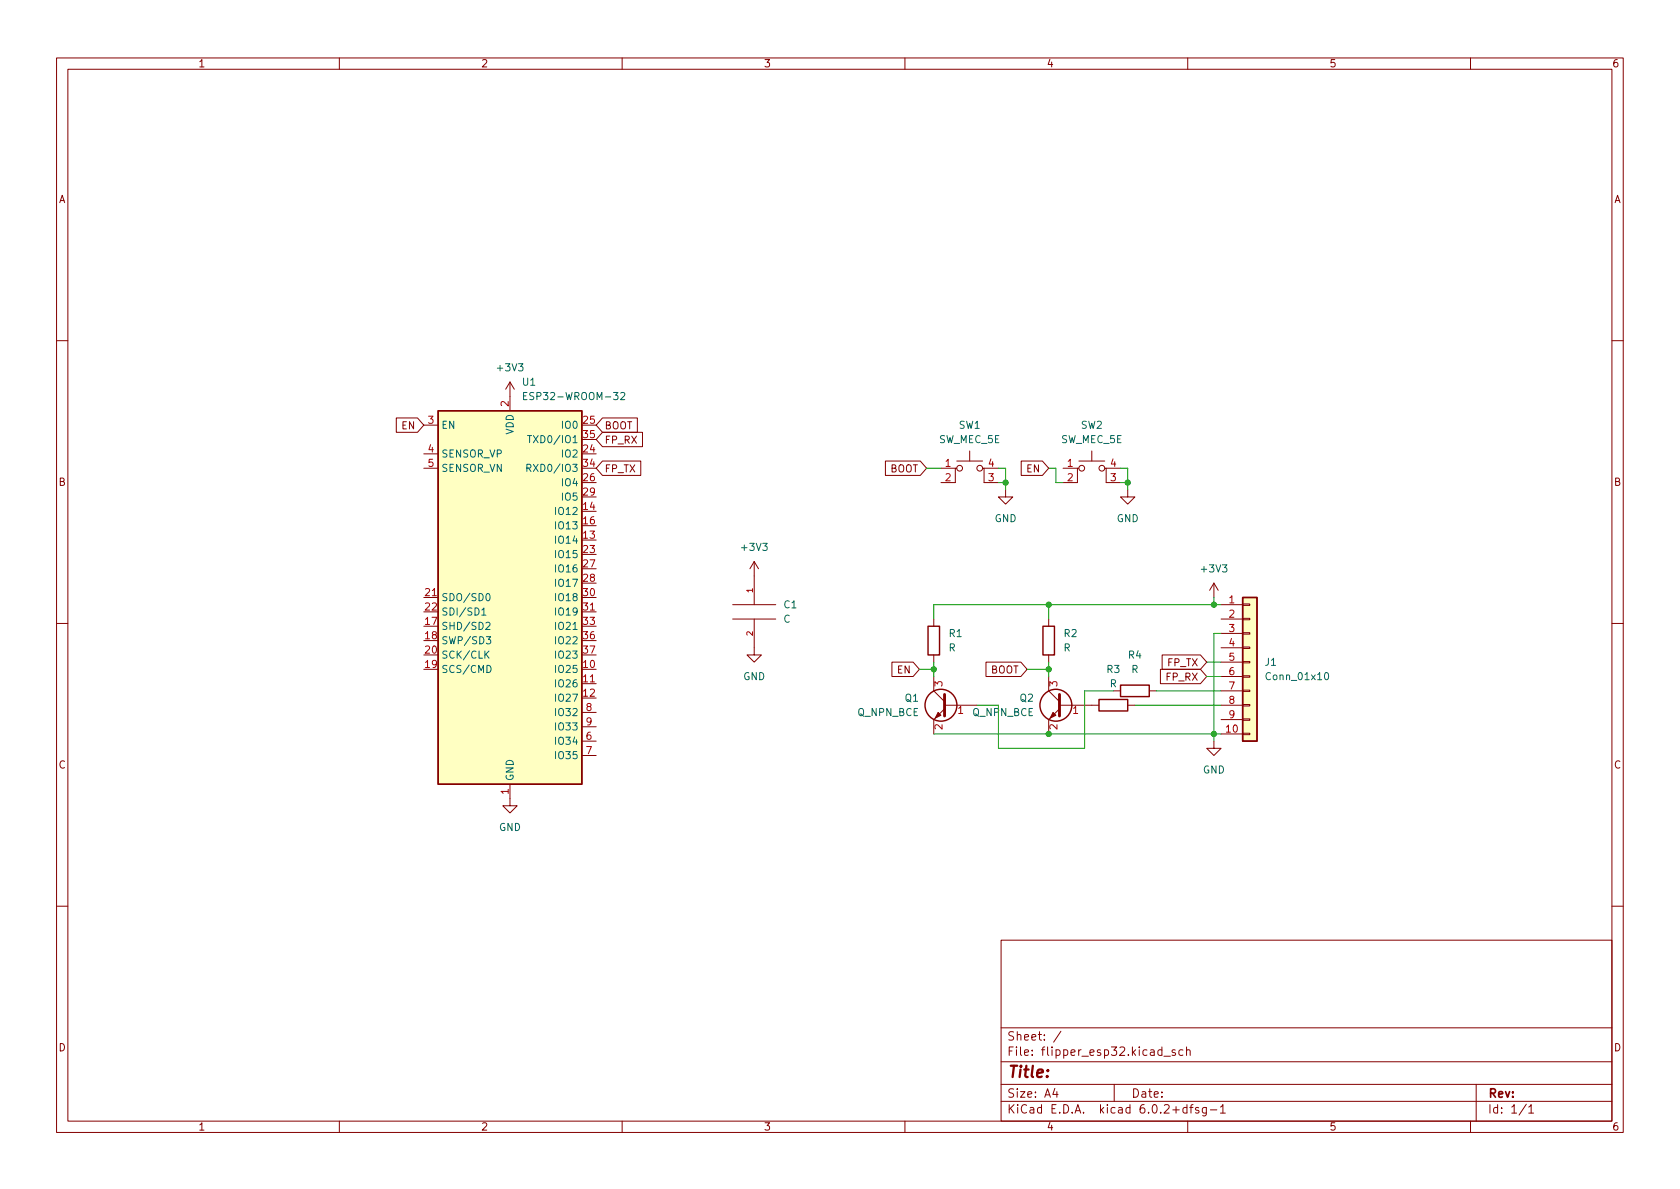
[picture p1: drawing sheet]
<svg xmlns="http://www.w3.org/2000/svg" width="297mm" height="210mm" viewBox="0 0 297 210" stroke-linecap="round" stroke-linejoin="round" font-family="sans-serif">
<g fill="none" stroke="#840000" stroke-width=".18">
<path d="M10 10.2h277v190.1h-277zM12 12.2h273v186.1h-273zM60 10.2v2M110 10.2v2M160 10.2v2M210 10.2v2M260 10.2v2M10 60.2h2M70.1 73.9h3.7l1.1 1.3-1.1 1.2h-3.7zM74.9 75.2h2.6M90.2 67.6v5M90.2 67.6l-.8 1.2"/>
<path d="M90.2 67.6l.7 1.2M106.5 76.4h7.1v2.6h-7.1l-1.1-1.3zM106.5 73.9h6.2v2.5h-6.2l-1.1-1.2zM171.4 79.8v1.7M193 79.8v1.7M285 60.2h2M74.9 80.3h2.6M74.9 82.8h2.6M106.5 81.5h6.8v2.6h-6.8l-1.1-1.3zM133.3 99.3v7.6M133.3 99.3l-.7 1.3M133.3 99.3l.8 1.3"/>
<path d="M156.5 81.5h6.2l1.1 1.3-1.1 1.3h-6.2zM166.4 82.8h2.5M169.2 82.8h-.3v2.5h-2.5M169.2 81.5h4.5M173.7 82.8h.3v2.5h2.5M174 82.8h2.5M177.8 86.6v1.3h1.3l-1.3 1.2-1.3-1.2h1.3M180.6 81.5h3.7l1.1 1.3-1.1 1.3h-3.7zM188 82.8h2.5M190.8 82.8h-.3v2.5h-2.5M190.8 81.5h4.5M195.3 82.8h.3v2.5h2.5"/>
<path d="M195.6 82.8h2.5M199.4 86.6v1.3h1.3l-1.3 1.2-1.3-1.2h1.3M10 110.2h2M74.9 105.7h2.6M102.9 108.2h2.5M129.5 109.5h7.7M129.5 106.9h7.7M133.3 109.5v6.3h1.3l-1.3 1.3-1.2-1.3h1.2M157.7 117.1h3.7l1.2 1.3-1.2 1.2h-3.7zM165.1 109.5v1.2M165.1 115.8v1.3M165.1 119.6v2.6l1.9 1.9"/>
<path d="M174.3 117.1h6.2l1.1 1.3-1.1 1.2h-6.2zM185.4 109.5v1.2M185.4 115.8v1.3M185.4 119.6v2.6l1.9 1.9M205.2 118.4h7l1.2 1.2-1.2 1.3h-7zM205.5 115.8h6.7l1.2 1.3-1.2 1.3h-6.7zM214.6 103.1l-.7 1.3M214.6 103.1v2.6M214.6 103.1l.8 1.3M215.9 109.5h3.8M215.9 106.9h3.8M215.9 112h3.8"/>
<path d="M215.9 114.5h3.8M215.9 117.1h3.8M215.9 119.6h3.8M219.7 119.5h1.3v.3h-1.3zM219.7 117h1.3v.2h-1.3zM219.7 114.4h1.3v.3h-1.3zM219.7 111.9h1.3v.2h-1.3zM219.7 109.3h1.3v.3h-1.3zM219.7 106.8h1.3v.3h-1.3zM285 110.2h2M90.2 138.7v3.8h1.2l-1.2 1.3-1.3-1.3h1.3M102.9 120.9h2.5"/>
<path d="M102.9 131.1h2.5M102.9 133.6h2.5M102.9 126h2.5M102.9 128.5h2.5M167 125.3l-1.9 1.9v2.6M167 124.7h5.7M187.3 125.3l-1.9 1.9v2.6M187.3 124.7h7M196.8 122.2h1.3M199.4 124.7h1.3M203.2 122.2h1.3M214.6 131.1v1.2h1.3l-1.3 1.3-1.2-1.3h1.2"/>
<path d="M215.9 122.2h3.8M215.9 129.8h3.8M215.9 124.7h3.8M215.9 127.2h3.8M219.7 129.7h1.3v.2h-1.3zM219.7 127.1h1.3v.3h-1.3zM219.7 124.6h1.3v.2h-1.3zM219.7 122h1.3v.3h-1.3zM10 160.2h2M177 166.3h108v32h-108zM285 160.2h2M60 198.3v2"/>
<path d="M110 198.3v2M160 198.3v2M177 194.8h108M177 191.8h108M177 187.8h108M177 181.8h108M186.5 192.5l-.4 1h1M186.9 193v1M187.6 182.4l-1.3 1.9M197 191.8v3M205.8 186.8h1.1M207.8 185.7l-.4-.1-.2 .2 .1 .3 .5 .1v.4h-.6"/>
<path d="M209.1 185.7l-.4-.1-.3 .3v.4l.2 .3h.5M209.8 185.8l.2-.2 .4 .1v.9M209.8 185.1v1.5M209.9 195.9l-.5-.1-.3 .3v.4l.2 .3h.6M209.9 195.3v1.5M210 198.3v2M210.4 195.8h.5M210.9 195.3l-.3 .2v1.3M211.9 195.9l-.3-.1-.2 .2v.3l.5 .1v.4h-.5M213.3 195.8v1.2l-.3 .3h-.4M213.3 195.9l-.4-.1-.3 .3v.4l.1 .3h.6M214 196.3h1.1"/>
<path d="M215.8 195.8l.4-.5v1.5M215.8 196.8h.8M260 198.3v2M261 191.8v6.5M269.9 195.3l-1.3 1.9M270.3 195.8l.4-.5v1.5M270.3 196.8h.9"/>
<circle cx="169.7" cy="82.8" r=".51"/>
<circle cx="173.2" cy="82.8" r=".51"/>
<circle cx="191.3" cy="82.8" r=".51"/>
<circle cx="194.8" cy="82.8" r=".51"/>
</g>
<g fill="none" stroke="#840000" stroke-width=".25">
<path d="M77.5 72.6h25.4v66.1h-25.4zM164.1 110.7h2v5.1h-2zM184.4 110.7h2v5.1h-2zM219.7 105.7h2.5v25.4h-2.5zM194.3 123.7h5.1v2h-5.1zM198.1 121.2h5.1v2h-5.1z"/>
<circle cx="166.4" cy="124.7" r="2.82"/>
<circle cx="186.7" cy="124.7" r="2.82"/>
</g>
<g fill="#ffffc2" stroke="#ffffc2" stroke-width=".18">
<path d="M77.5 72.6h25.4v66.1h-25.4z"/>
<path d="M219.7 105.7h2.5v25.4h-2.5z"/>
</g>
<g fill="none" stroke="#006464" stroke-width=".18">
<path d="M92.6 70h.4M93.2 69.4h-.6v1.3h.6M93.3 77h.7M93.6 77v1.3M109.7 69.5l.5-.1 .3 .4-.8 .9h.8M93.2 82.8l.6-.1 .1-.2-.1-.3-.6-.1v1.3M93.5 82.8l.4 .6M85.2 107.9l.4-.4v1.3M85.2 108.8h.7M85.9 110.2l.5-.2 .2 .4-.7 .9h.7M85.9 115.7l.6 .7M86 112.6h.8l-.5 .5 .4 .1v.5l-.2 .2-.5-.2"/>
<path d="M86 105.1l.2-.1a.68 .68 0 0 1 .5 .6 .68 .68 0 0 1-.5 .6l-.2-.1-.1-.4zM86.1 117.7a.64 .64 0 0 1 .7 .6 .64 .64 0 0 1-.7 .6zM86.5 115.1l-.8 .7M234.4 119l.1-.1a.68 .68 0 0 1 .4 .7 .68 .68 0 0 1-.4 .6 .84 .84 0 0 1-.1-1.2z"/>
</g>
<path d="M167 122.8v3.8M187.3 122.8v3.8" fill="none" stroke="#840000" stroke-width=".51"/>
<g fill="#840000" stroke="#840000" stroke-width=".18">
<path d="M165.9 126l.5 .5-1 .5z"/>
<path d="M186.2 126l.5 .5-1 .5z"/>
</g>
<g fill="none" stroke="#009600" stroke-width=".18">
<path d="M163.8 82.8h2.6M176.5 82.8h1.3v3.8M176.5 85.3h1.3M185.4 82.8h1.3v2.5h1.3M198.1 82.8h1.3v3.8M198.1 85.3h1.3M162.6 118.4h2.5M165.1 117.1v2.5M181.6 118.4h3.8M185.4 106.9v2.6M185.4 117.1v2.5M213.4 119.6h2.5"/>
<path d="M213.4 117.1h2.5M214.6 105.7v1.2M215.9 112h-1.3v19.1M215.9 106.9h-50.8v2.6M165.1 129.8h50.8M196.8 122.2h-5v10.1h-15.3v-7.6h-3.8M200.7 124.7h15.2M204.5 122.2h11.4"/>
</g>
<g fill="#009600" stroke="#009600" stroke-width=".18">
<circle cx="214.6" cy="106.9" r=".46"/>
<circle cx="199.4" cy="85.3" r=".46"/>
<circle cx="185.4" cy="118.4" r=".46"/>
<circle cx="177.8" cy="85.3" r=".46"/>
<circle cx="165.1" cy="118.4" r=".46"/>
<circle cx="214.6" cy="129.8" r=".46"/>
<circle cx="185.4" cy="106.9" r=".46"/>
<circle cx="185.4" cy="129.8" r=".46"/>
</g>
<text font-size="2.8" fill="#840000" x="178" y="190.6">Title:</text>
<g font-size="2.1" fill="#840000">
<text x="178" y="184">Sheet: /</text>
<text x="178" y="186.7">File: flipper_esp32.kicad_sch</text>
<text x="178" y="196.9">KiCad E.D.A. kicad 6.0.2+dfsg-1</text>
<text x="178" y="194.1">Size: A4</text>
<text x="200" y="194.1">Date:</text>
<text x="263" y="194.1">Rev:</text>
<text x="263" y="196.9">Id: 1/1</text>
</g>
<g font-size="1.8" fill="#840000">
<text x="35" y="11.9">1</text>
<text x="85" y="11.9">2</text>
<text x="135" y="11.9">3</text>
<text x="185" y="11.9">4</text>
<text x="235" y="11.9">5</text>
<text x="285" y="11.9">6</text>
<text x="10.3" y="35.9">A</text>
<text x="285.3" y="35.9">A</text>
<text x="71" y="75.9">EN</text>
<text x="106.8" y="75.9">BOOT</text>
<text x="106.8" y="78.4">FP_RX</text>
<text x="106.8" y="83.5">FP_TX</text>
<text x="157.3" y="83.5">BOOT</text>
<text x="181.5" y="83.5">EN</text>
<text x="10.3" y="85.9">B</text>
<text x="285.3" y="85.9">B</text>
<text x="158.7" y="119.1">EN</text>
<text x="175.1" y="119.1">BOOT</text>
<text x="206.4" y="117.8">FP_TX</text>
<text x="206.2" y="120.4">FP_RX</text>
<text x="10.3" y="135.9">C</text>
<text x="285.3" y="135.9">C</text>
<text x="10.3" y="185.9">D</text>
<text x="285.3" y="185.9">D</text>
<text x="35" y="199.9">1</text>
<text x="85" y="199.9">2</text>
<text x="135" y="199.9">3</text>
<text x="185" y="199.9">4</text>
<text x="235" y="199.9">5</text>
<text x="285" y="199.9">6</text>
</g>
<g font-size="1.8" fill="#006464">
<text x="88.1" y="65.7">+3V3</text>
<text x="92.4" y="68.2">U1</text>
<text x="93.6" y="70.7">ESP32-WROOM-32</text>
<text x="78" y="75.8">EN</text>
<text x="90.8" y="76.9" transform="rotate(-90 90.8 76.9)">VDD</text>
<text x="99.5" y="75.8">IO0</text>
<text x="169.5" y="75.8">SW1</text>
<text x="191.1" y="75.8">SW2</text>
<text x="78" y="80.9">SENSOR_VP</text>
<text x="78" y="83.4">SENSOR_VN</text>
<text x="94.3" y="83.4">RXD0/IO3</text>
<text x="94.5" y="78.4">TXD0/IO1</text>
<text x="99.5" y="80.9">IO2</text>
<text x="166" y="78.4">SW_MEC_5E</text>
<text x="187.6" y="78.4">SW_MEC_5E</text>
<text x="99.5" y="86">IO4</text>
<text x="99.5" y="88.5">IO5</text>
<text x="98.5" y="91.1">IO12</text>
<text x="98.5" y="93.6">IO13</text>
<text x="175.8" y="92.3">GND</text>
<text x="197.4" y="92.3">GND</text>
<text x="98.5" y="96.1">IO14</text>
<text x="98.5" y="98.7">IO15</text>
<text x="98.5" y="101.2">IO16</text>
<text x="131.3" y="97.4">+3V3</text>
<text x="212.5" y="101.2">+3V3</text>
<text x="78" y="106.3">SDO/SD0</text>
<text x="98.5" y="103.8">IO17</text>
<text x="98.5" y="106.3">IO18</text>
<text x="138.6" y="107.6">C1</text>
<text x="78" y="111.4">SHD/SD2</text>
<text x="78" y="113.9">SWP/SD3</text>
<text x="78" y="108.8">SDI/SD1</text>
<text x="98.5" y="108.8">IO19</text>
<text x="98.5" y="111.4">IO21</text>
<text x="98.5" y="113.9">IO22</text>
<text x="138.5" y="110.1">C</text>
<text x="167.8" y="112.6">R1</text>
<text x="188.1" y="112.6">R2</text>
<text x="78" y="119">SCS/CMD</text>
<text x="78" y="116.5">SCK/CLK</text>
<text x="98.5" y="119">IO25</text>
<text x="98.5" y="116.5">IO23</text>
<text x="167.7" y="115.2">R</text>
<text x="188" y="115.2">R</text>
<text x="195.7" y="119">R3</text>
<text x="199.5" y="116.5">R4</text>
<text x="200" y="119">R</text>
<text x="223.7" y="117.7">J1</text>
<text x="98.5" y="121.5">IO26</text>
<text x="98.5" y="124.1">IO27</text>
<text x="131.4" y="120.3">GND</text>
<text x="160" y="124.1">Q1</text>
<text x="180.4" y="124.1">Q2</text>
<text x="196.2" y="121.5">R</text>
<text x="224.2" y="120.3">Conn_01x10</text>
<text x="98.5" y="131.7">IO34</text>
<text x="98.5" y="126.6">IO32</text>
<text x="98.5" y="129.2">IO33</text>
<text x="151.6" y="126.6">Q_NPN_BCE</text>
<text x="172" y="126.6">Q_NPN_BCE</text>
<text x="98.5" y="134.2">IO35</text>
<text x="212.7" y="136.8">GND</text>
<text x="90.8" y="138.2" transform="rotate(-90 90.8 138.2)">GND</text>
<text x="88.2" y="146.9">GND</text>
</g>
<g font-size="1.8" fill="#a90000">
<text x="89.9" y="71.9" transform="rotate(-90 89.9 71.9)">2</text>
<text x="75.7" y="74.9">3</text>
<text x="103.2" y="74.9">25</text>
<text x="103.2" y="77.5">35</text>
<text x="75.7" y="80">4</text>
<text x="75.7" y="82.5">5</text>
<text x="103.2" y="80">24</text>
<text x="103.2" y="82.5">34</text>
<text x="167.1" y="82.5">1</text>
<text x="174.8" y="82.5">4</text>
<text x="188.7" y="82.5">1</text>
<text x="196.4" y="82.5">4</text>
<text x="103.2" y="85.1">26</text>
<text x="103.2" y="87.6">29</text>
<text x="167.1" y="85.1">2</text>
<text x="174.8" y="85.1">3</text>
<text x="188.7" y="85.1">2</text>
<text x="196.4" y="85.1">3</text>
<text x="103.2" y="95.2">13</text>
<text x="103.2" y="90.2">14</text>
<text x="103.2" y="92.7">16</text>
<text x="103.2" y="97.8">23</text>
<text x="103.2" y="100.3">27</text>
<text x="75.2" y="105.4">21</text>
<text x="75.2" y="107.9">22</text>
<text x="103.2" y="102.9">28</text>
<text x="103.2" y="105.4">30</text>
<text x="103.2" y="107.9">31</text>
<text x="217.3" y="106.7">1</text>
<text x="75.2" y="110.5">17</text>
<text x="75.2" y="113">18</text>
<text x="103.2" y="110.5">33</text>
<text x="103.2" y="113">36</text>
<text x="217.3" y="109.2">2</text>
<text x="217.3" y="111.8">3</text>
<text x="75.2" y="118.1">19</text>
<text x="75.2" y="115.6">20</text>
<text x="103.2" y="118.1">10</text>
<text x="103.2" y="115.6">37</text>
<text x="217.3" y="114.3">4</text>
<text x="217.3" y="116.8">5</text>
<text x="217.3" y="119.4">6</text>
<text x="103.2" y="120.6">11</text>
<text x="103.2" y="123.2">12</text>
<text x="103.6" y="125.7">8</text>
<text x="166.6" y="121.4" transform="rotate(-90 166.6 121.4)">3</text>
<text x="186.9" y="121.4" transform="rotate(-90 186.9 121.4)">3</text>
<text x="217.3" y="121.9">7</text>
<text x="217.3" y="124.5">8</text>
<text x="103.6" y="130.8">6</text>
<text x="103.6" y="128.3">9</text>
<text x="166.6" y="129" transform="rotate(-90 166.6 129)">2</text>
<text x="169.4" y="126.2">1</text>
<text x="186.9" y="129" transform="rotate(-90 186.9 129)">2</text>
<text x="189.7" y="126.2">1</text>
<text x="216.8" y="129.5">10</text>
<text x="217.3" y="127">9</text>
<text x="103.6" y="133.3">7</text>
<text x="89.9" y="140.4" transform="rotate(-90 89.9 140.4)">1</text>
</g>
<g font-size="1.4" fill="#a90000">
<text x="133.1" y="104.8" transform="rotate(-90 133.1 104.8)">1</text>
<text x="133.1" y="112.4" transform="rotate(-90 133.1 112.4)">2</text>
</g>
</svg>
